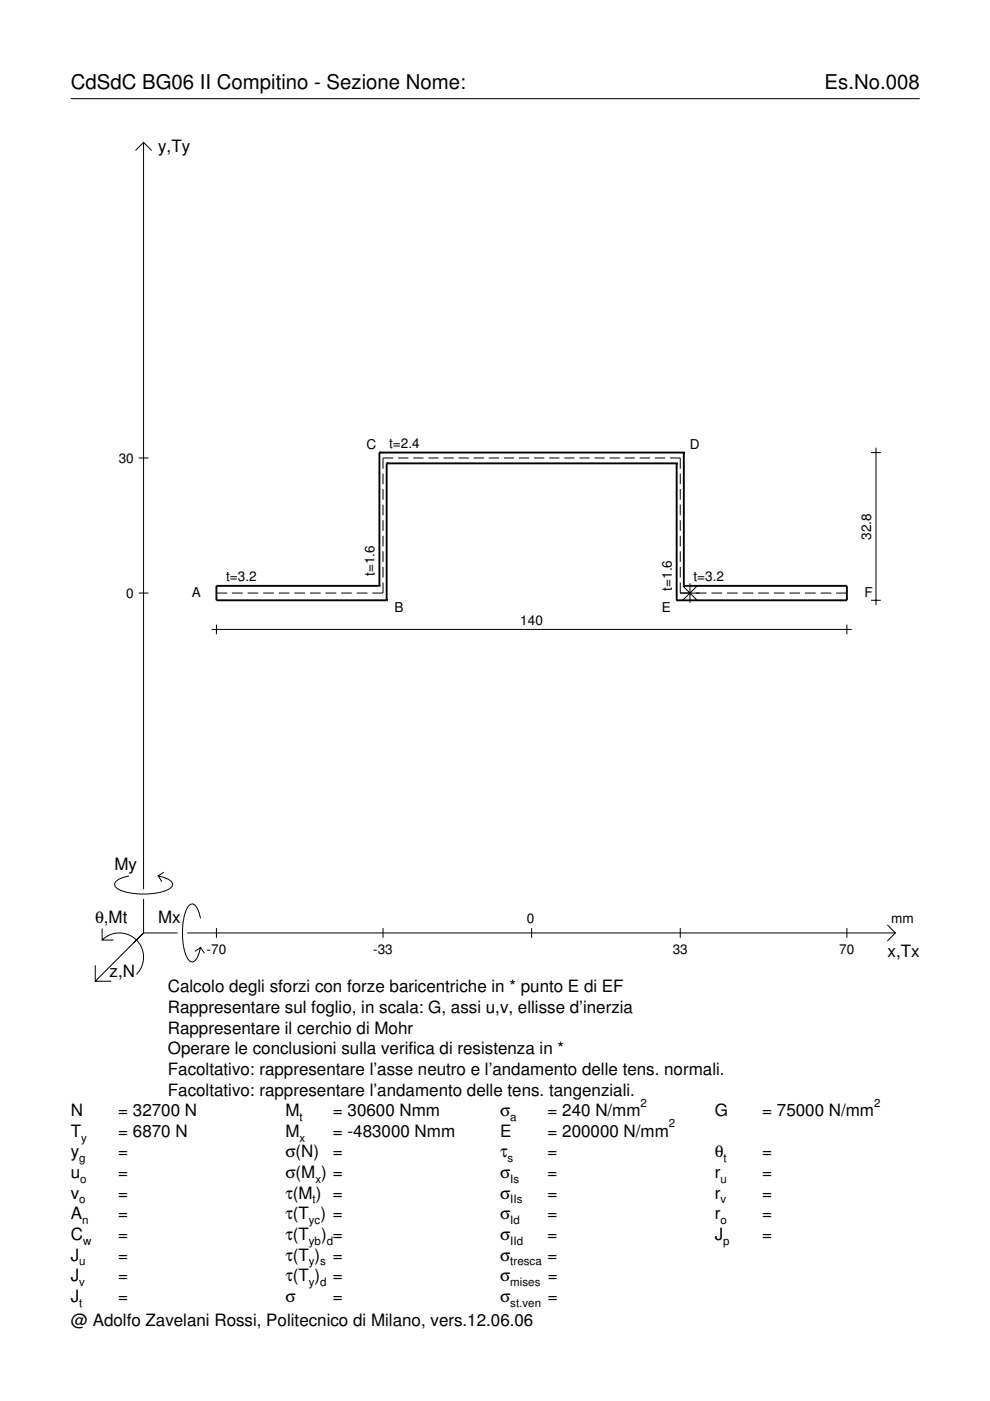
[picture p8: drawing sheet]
<svg xmlns="http://www.w3.org/2000/svg" width="210mm" height="297mm" viewBox="0 0 210 297" stroke-linecap="round" stroke-linejoin="round" font-family="sans-serif">
<g fill="none" stroke="#000" stroke-width=".21">
<path d="M15 20.9h180M28.7 31.9l1.7-1.7 1.8 1.7M30.4 30.2v158.3M29.4 97.1h2.1M83.4 97.1h-2.2v2.3M84.4 97.1h2.2M87.6 97.1h2.2M90.8 97.1h2.2M94 97.1h2.2M97.2 97.1h2.2M100.4 97.1h2.2M103.6 97.1h2.2"/>
<path d="M106.8 97.1h2.2M110 97.1h2.2M113.2 97.1h2.2M116.4 97.1h2.2M119.6 97.1h2.2M122.8 97.1h2.2M126 97.1h2.2M129.2 97.1h2.2M132.4 97.1h2.2M135.6 97.1h2.2M138.8 97.1h2.2M142.1 97.1h2.1v2.3"/>
<path d="M184.7 96h2.1M185.7 94.9v33.4M81.2 100.4v2.3M81.2 103.7v2.3M81.2 107v2.3M81.2 110.3v2.3M81.2 113.6v2.3M81.2 116.9v2.3M144.2 100.4v2.3M144.2 103.7v2.3M144.2 107v2.3M144.2 110.3v2.3"/>
<path d="M144.2 113.6v2.3M144.2 116.9v2.3M29.4 125.7h2.1M44.9 133.5h135.7M45.9 125.7h2.3M45.9 132.4v2.1M49.2 125.7h2.3M52.5 125.7h2.3M55.8 125.7h2.3M59.1 125.7h2.3M62.4 125.7h2.3M65.7 125.7h2.3"/>
<path d="M69 125.7h2.3M72.3 125.7h2.3M75.6 125.7h2.3M81.2 123.5v2.2h-2.3M81.2 120.2v2.3M144.2 123.5v2.2h5.6M144.2 120.2v2.3M144.8 124.3l2.9 2.9M146.3 123.7v4.1M147.7 124.3l-2.9 2.9M150.8 125.7h2.3M154.1 125.7h2.3"/>
<path d="M157.4 125.7h2.3M160.8 125.7h2.2M164.1 125.7h2.2M167.4 125.7h2.2M170.7 125.7h2.2M174 125.7h2.2M177.3 125.7h2.3M179.6 132.4v2.1M184.7 127.3h2.1M21.7 199.3a5.1 5.1 0 0 1 7.2 0 5.1 5.1 0 0 1 0 7.3M21.7 196.9v2.4h2.4M27.3 185.7a3.6 3.6 0 0 0-3 1.7l.1 .5a5.6 5.6 0 0 0 3.8 1.5 13.4 13.4 0 0 0 7.8-1l.5-.5 .1-.5a3.6 3.6 0 0 0-3.1-1.7l.8 1.2"/>
<path d="M30.4 190.6v7.2M30.4 197.8l-10.2 10.2M30.4 197.8h7.2M34.7 184.9l-1.2 .8M39.7 197.8h150.1M42.5 194.7a3.6 3.6 0 0 0-1.7-3.1l-.5 .2a5.7 5.7 0 0 0-1.5 3.7 13.3 13.3 0 0 0 1 7.9l.5 .5 .5 .1a3.6 3.6 0 0 0 1.7-3.1l-1.2 .8M45.9 196.8v2M81.2 196.8v2M112.7 196.8v2M144.2 196.8v2M179.6 196.8v2M188.1 196.1l1.7 1.7-1.7 1.7"/>
<path d="M20.2 204.7v3.3h3.4M42.5 200.9l.8 1.2"/>
</g>
<g fill="none" stroke="#000" stroke-width=".4">
<path d="M80.4 96h.1M80.4 96v28.2M80.4 96h64.6M82 98.2h.1M82 98.2v29.1M82 98.2h61.5M143.5 98.2h.1M143.5 98.2v29.1M145 96h.1M145 96v28.2M80.4 124.2h.1M80.4 124.2h-34.5v3.1h36.1"/>
<path d="M82 127.3h.1M143.5 127.3h.1M145 124.2h.1M145 124.2h34.6v3.1h-36.1"/>
</g>
<g font-size="4.3">
<text x="15" y="18.9">CdSdC BG06 II Compitino - Sezione Nome:</text>
<text x="174.8" y="18.9">Es.No.008</text>
</g>
<g font-size="3.6">
<text x="33.5" y="32.3">y,Ty</text>
<text x="24.3" y="184.4">My</text>
<text x="20.1" y="195.7">θ,Mt</text>
<text x="33.5" y="195.7">Mx</text>
<text x="188.2" y="203">x,Tx</text>
<text x="23.2" y="207.1">z,N</text>
<text x="35.6" y="210.4">Calcolo degli sforzi con forze baricentriche in * punto E di EF</text>
<text x="35.6" y="214.8">Rappresentare sul foglio, in scala: G, assi u,v, ellisse d’inerzia</text>
<text x="35.6" y="219.2">Rappresentare il cerchio di Mohr</text>
<text x="35.6" y="223.5">Operare le conclusioni sulla verifica di resistenza in *</text>
<text x="35.6" y="227.9">Facoltativo: rappresentare l’asse neutro e l’andamento delle tens. normali.</text>
<text x="35.6" y="232.3">Facoltativo: rappresentare l’andamento delle tens. tangenziali.</text>
<text x="15" y="236.7">N</text>
<text x="25.1" y="236.7">= 32700 N</text>
<text x="60.5" y="236.7">M</text>
<text x="70.6" y="236.7">= 30600 Nmm</text>
<text x="106" y="236.7">σ</text>
<text x="116.1" y="236.7">= 240 N/mm</text>
<text x="151.5" y="236.7">G</text>
<text x="161.6" y="236.7">= 75000 N/mm</text>
<text x="15" y="245.4">y</text>
<text x="15" y="241">T</text>
<text x="25.1" y="241">= 6870 N</text>
<text x="25.1" y="245.4">=</text>
<text x="60.5" y="241">M</text>
<text x="60.5" y="245.4">σ(N)</text>
<text x="70.6" y="241">= -483000 Nmm</text>
<text x="70.6" y="245.4">=</text>
<text x="106" y="241">E</text>
<text x="106" y="245.4">τ</text>
<text x="116.1" y="241">= 200000 N/mm</text>
<text x="116.1" y="245.4">=</text>
<text x="151.5" y="245.4">θ</text>
<text x="161.6" y="245.4">=</text>
<text x="15" y="249.8">u</text>
<text x="25.1" y="249.8">=</text>
<text x="60.5" y="249.8">σ(M ) =</text>
<text x="106" y="249.8">σ</text>
<text x="116.1" y="249.8">=</text>
<text x="151.5" y="249.8">r</text>
<text x="161.6" y="249.8">=</text>
<text x="15" y="254.2">v</text>
<text x="25.1" y="254.2">=</text>
<text x="60.5" y="254.2">τ(M ) =</text>
<text x="106" y="254.2">σ</text>
<text x="116.1" y="254.2">=</text>
<text x="151.5" y="254.2">r</text>
<text x="161.6" y="254.2">=</text>
<text x="15" y="258.5">A</text>
<text x="15" y="262.9">C</text>
<text x="25.1" y="258.5">=</text>
<text x="25.1" y="262.9">=</text>
<text x="60.5" y="258.5">τ(T ) =</text>
<text x="60.5" y="262.9">τ(T</text>
<text x="68.1" y="262.9">) =</text>
<text x="106" y="258.5">σ</text>
<text x="106" y="262.9">σ</text>
<text x="116.1" y="258.5">=</text>
<text x="116.1" y="262.9">=</text>
<text x="151.5" y="258.5">r</text>
<text x="151.5" y="262.9">J</text>
<text x="161.6" y="258.5">=</text>
<text x="161.6" y="262.9">=</text>
<text x="15" y="267.3">J</text>
<text x="25.1" y="267.3">=</text>
<text x="60.5" y="267.3">τ(T )</text>
<text x="70.6" y="267.3">=</text>
<text x="106" y="267.3">σ</text>
<text x="116.1" y="267.3">=</text>
<text x="15" y="271.7">J</text>
<text x="25.1" y="271.7">=</text>
<text x="60.5" y="271.7">τ(T )</text>
<text x="70.6" y="271.7">=</text>
<text x="106" y="271.7">σ</text>
<text x="116.1" y="271.7">=</text>
<text x="15" y="276">J</text>
<text x="15" y="281.2">@ Adolfo Zavelani Rossi, Politecnico di Milano, vers.12.06.06</text>
<text x="25.1" y="276">=</text>
<text x="60.5" y="276">σ</text>
<text x="70.6" y="276">=</text>
<text x="106" y="276">σ</text>
<text x="116.1" y="276">=</text>
</g>
<g font-size="2.9">
<text x="77.7" y="95.2">C</text>
<text x="82.5" y="94.9">t=2.4</text>
<text x="146.3" y="95.2">D</text>
<text x="25.2" y="98.1">30</text>
<text x="184.7" y="114.4" transform="rotate(-90 184.7 114.4)">32.8</text>
<text x="47.9" y="123.2">t=3.2</text>
<text x="79.4" y="122.2" transform="rotate(-90 79.4 122.2)">t=1.6</text>
<text x="142.4" y="125.2" transform="rotate(-90 142.4 125.2)">t=1.6</text>
<text x="147" y="123.2">t=3.2</text>
<text x="26.8" y="126.7">0</text>
<text x="40.6" y="126.6">A</text>
<text x="83.6" y="129.8">B</text>
<text x="140.3" y="129.8">E</text>
<text x="183.3" y="126.6">F</text>
<text x="110.3" y="132.4">140</text>
<text x="111.7" y="195.7">0</text>
<text x="189" y="195.7">mm</text>
<text x="43.8" y="202.2">-70</text>
<text x="79.1" y="202.2">-33</text>
<text x="142.6" y="202.2">33</text>
<text x="178" y="202.2">70</text>
</g>
<g font-size="2.4">
<text x="63.5" y="237.7">t</text>
<text x="108.2" y="237.7">a</text>
<text x="135.8" y="234.7">2</text>
<text x="141.8" y="239">2</text>
<text x="185.3" y="234.7">2</text>
<text x="17.2" y="242">y</text>
<text x="63.5" y="242">x</text>
<text x="16.8" y="246.4">g</text>
<text x="17" y="250.8">o</text>
<text x="66.9" y="250.8">x</text>
<text x="107.6" y="246.4">s</text>
<text x="108.2" y="250.8">Is</text>
<text x="152.7" y="250.8">u</text>
<text x="153.4" y="246.4">t</text>
<text x="16.8" y="255.2">o</text>
<text x="66.3" y="255.2">t</text>
<text x="108.2" y="255.2">IIs</text>
<text x="152.7" y="255.2">v</text>
<text x="17.4" y="259.5">n</text>
<text x="17.6" y="263.9">w</text>
<text x="65.5" y="259.5">yc</text>
<text x="65.5" y="263.9">yb d</text>
<text x="108.2" y="259.5">Id</text>
<text x="108.2" y="263.9">IId</text>
<text x="152.7" y="259.5">o</text>
<text x="153.3" y="263.9">p</text>
<text x="16.8" y="268.3">u</text>
<text x="65.5" y="268.3">y s</text>
<text x="108.2" y="268.3">tresca</text>
<text x="16.8" y="272.7">v</text>
<text x="65.5" y="272.7">y d</text>
<text x="108.2" y="272.7">mises</text>
<text x="16.8" y="277">t</text>
<text x="108.2" y="277">st.ven</text>
</g>
</svg>
